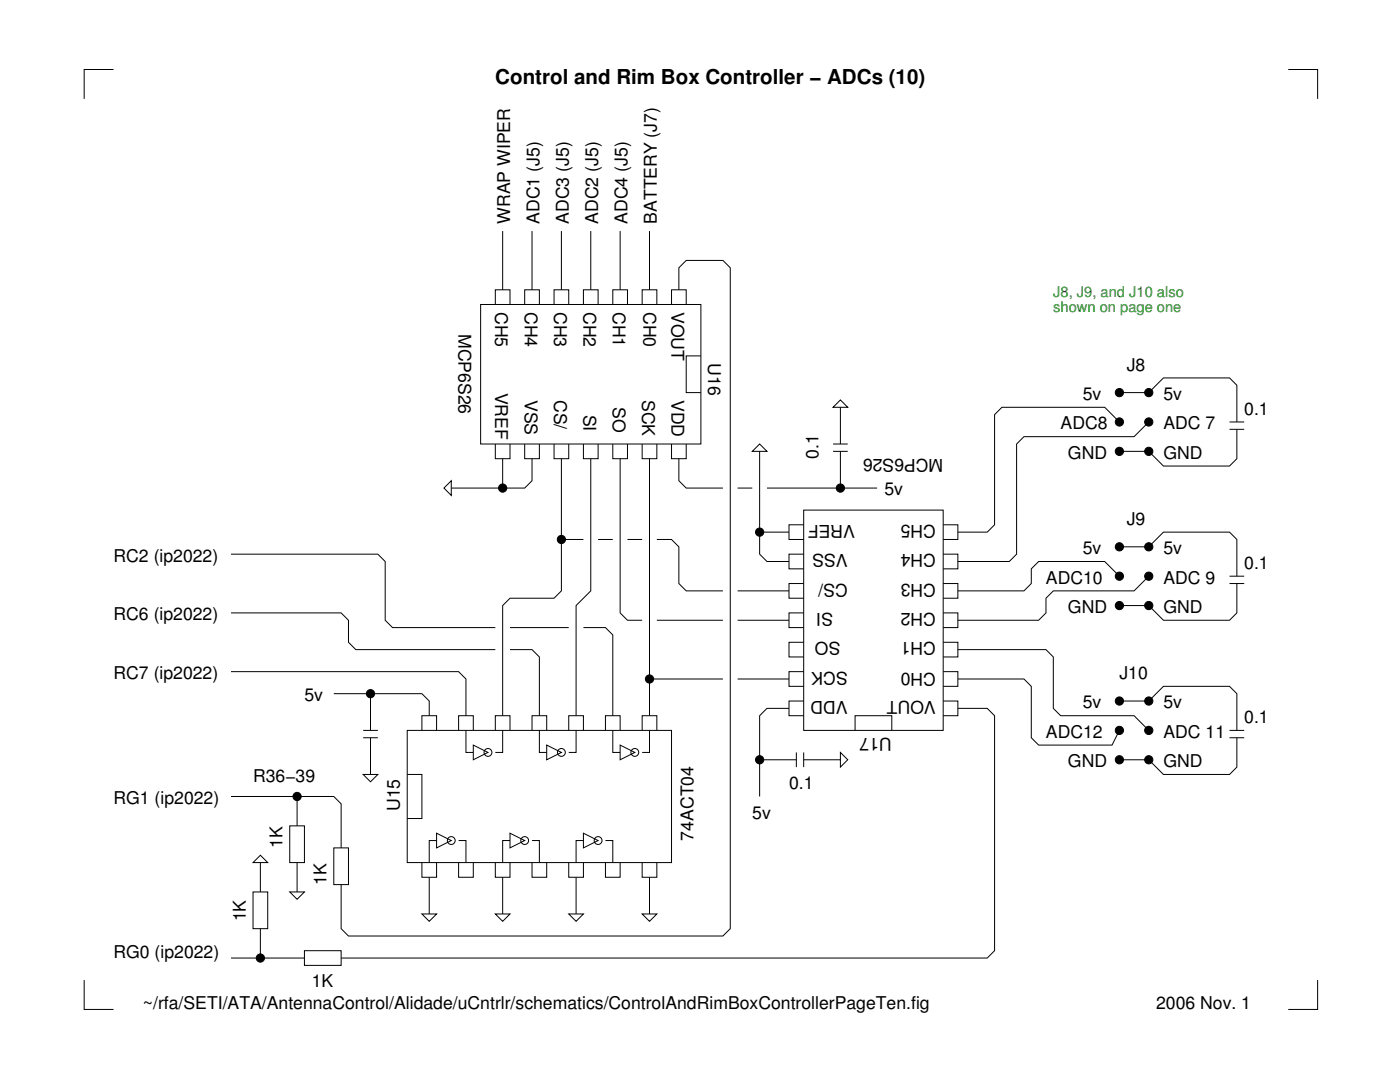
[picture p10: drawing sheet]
<svg xmlns="http://www.w3.org/2000/svg" width="279mm" height="216mm" viewBox="0 0 279 216" stroke-linecap="round" stroke-linejoin="round" font-family="sans-serif">
<g fill="none" stroke="#000" stroke-width=".2">
<path d="M22.7 13.9h-5.9v5.8M257.1 13.9h5.9v5.8M100.3 46.1v11.7M106.2 46.1v11.7M112 46.1v11.7M117.9 46.1v11.7M123.8 46.1v11.7M129.6 46.1v11.7M135.5 57.8v-4.4l1.4-1.4h7.4l1.4 1.4v131.9l-1.4 1.5h-74.8l-1.4-1.5v-8.8M95.9 60.8h44v27.8h-44zM98.9 60.8v-3h2.9v3M104.7 60.8v-3h2.9v3"/>
<path d="M110.6 60.8v-3h2.9v3M116.4 60.8v-3h3v3M122.3 60.8v-3h2.9v3M128.2 60.8v-3h2.9v3M134 60.8v-3h2.9v3M139.9 71h-3v7.3h3M167.7 79.8l1.5 1.5h-2.9zM223.4 78.3h5.9l2.9-2.9h13.2l1.4 1.5v7.3M88.6 97.4l1.5-1.5v3zM98.9 88.6v2.9h2.9v-2.9M100.3 91.5v5.9M104.7 88.6v2.9h2.9v-2.9"/>
<path d="M106.2 91.5v4.4l-1.5 1.5h-14.6M110.6 88.6v2.9h2.9v-2.9M112 91.5v26.4l-1.4 1.5h-8.8l-1.5 1.4v22M116.4 88.6v2.9h3v-2.9M117.9 91.5v26.4l-2.9 2.9v22M122.3 88.6v2.9h2.9v-2.9M123.8 91.5v30.8l1.4 1.5h3M128.2 88.6v2.9h2.9v-2.9M129.6 91.5v51.3M134 88.6v2.9h2.9v-2.9M135.5 91.5v4.4l1.4 1.5h7.4M147.2 97.4h2.9"/>
<path d="M151.6 88.6l1.5 1.5h-3zM151.6 90.1v20.5l1.5 1.4h4.4M153.1 97.4h21.9M166.3 90.1h2.9M166.3 88.6h2.9M167.7 81.3v7.3M167.7 90.1v7.3M223.4 84.2l-2.9-2.9h-20.5l-1.5 1.4v22l-1.5 1.5h-5.8M229.3 84.2l-3 2.9h-21.9l-1.5 1.5v22l-1.5 1.4h-10.2M245.4 85.7h2.9M245.4 84.2h2.9M246.8 85.7v5.8l-1.4 1.5h-13.2l-2.9-2.9h-5.9"/>
<path d="M46.1 110.6h29.3l1.5 1.4v11.8l1.4 1.4h20.6M112 107.6h4.4M119.4 107.6h2.9M125.2 107.6h3M131.1 107.6h2.9l1.5 1.5v7.3l1.4 1.5h7.4M147.2 117.9h10.3M151.6 106.2h5.9M160.4 101.8h27.8v43.9h-27.8zM160.4 116.4h-2.9v3h2.9M160.4 110.6h-2.9v2.9h2.9M160.4 104.7h-2.9v2.9h2.9M188.2 116.4h3v3h-3"/>
<path d="M188.2 110.6h3v2.9h-3M188.2 104.7h3v2.9h-3M223.4 109.1h5.9l2.9-2.9h13.2l1.4 1.4v7.4M223.4 115l-2.9-3h-13.2l-1.5 1.5v2.9l-1.4 1.5h-13.2M229.3 115l-3 2.9h-16.1l-1.5 1.5v2.9l-1.4 1.5h-16.1M245.4 116.4h2.9M245.4 115h2.9M246.8 116.4v5.9l-1.4 1.5h-13.2l-2.9-3h-5.9M46.1 134h45.4l1.5 1.5v7.3M46.1 122.3h22l1.4 1.5v4.4l1.5 1.4h27.9M66.6 138.4h17.6l1.5 1.5v2.9M73.9 138.4v7.3"/>
<path d="M101.8 129.6h4.4l1.4 1.5v11.7M101.8 125.2h11.7M116.4 125.2h4.4l1.5 1.5v16.1M129.6 135.5h14.7M131.1 123.8h13.2M147.2 135.5h10.3M147.2 123.8h10.3M160.4 139.9h-2.9v2.9h2.9M160.4 134h-2.9v3h2.9M160.4 128.2h-2.9v2.9h2.9M160.4 122.3h-2.9v2.9h2.9M188.2 139.9h3v2.9h-3"/>
<path d="M188.2 134h3v3h-3M188.2 128.2h3v2.9h-3M188.2 122.3h3v2.9h-3M191.2 135.5h13.2l1.4 1.5v10.2l1.5 1.5h14.6l1.5-3M191.2 129.6h17.5l1.5 1.5v10.2l1.5 1.5h14.6l3 2.9M223.4 139.9h5.9l2.9-2.9h13.2l1.4 1.4v7.3M46.1 158.9h20.5l1.5 1.5v8.8M59.3 158.9v5.9M72.5 154.5h2.9l-1.5 1.5zM72.5 147.2h2.9M72.5 145.7h2.9M73.9 147.2v7.3"/>
<path d="M81.3 145.7h52.7v26.4h-52.7zM81.3 154.5h2.9v8.8h-2.9M84.2 145.7v-2.9h2.9v2.9M91.5 145.7v-2.9h3v2.9M93 145.7v4.4h1.5M94.5 148.7l2.9 1.4-2.9 1.5zM98.9 145.7v-2.9h2.9v2.9M100.3 145.7v4.4h-1.4M106.2 145.7v-2.9h2.9v2.9M107.6 145.7v4.4h1.5M109.1 148.7l2.9 1.4-2.9 1.5zM113.5 145.7v-2.9h2.9v2.9"/>
<path d="M115 145.7v4.4h-1.5M120.8 145.7v-2.9h3v2.9M122.3 145.7v4.4h1.5M123.8 148.7l2.9 1.4-2.9 1.5zM128.2 145.7v-2.9h2.9v2.9M129.6 145.7v4.4h-1.4M151.6 151.6h7.3M157.5 141.3h-4.4l-1.5 1.5v16.1M158.9 150.1v3M160.4 151.6h7.3M160.4 150.1v3M167.7 150.1l1.5 1.5-1.5 1.5z"/>
<path d="M170.6 145.7v-2.9h7.4v2.9M191.2 141.3h5.8l1.5 1.5v46.9l-1.5 1.5h-128.9M245.4 147.2h2.9M245.4 145.7h2.9M246.8 147.2v5.9l-1.4 1.4h-13.2l-2.9-2.9h-5.9M50.5 178h2.9v7.3h-2.9zM52 170.7l1.4 1.4h-2.9zM52 172.1v5.9M57.8 164.8h3v7.3h-3zM57.8 178h3l-1.5 1.4zM59.3 172.1v5.9M66.6 169.2h2.9v7.3h-2.9z"/>
<path d="M84.2 172.1v2.9h2.9v-2.9M85.7 175v7.4M87.1 166.3l3 1.4-3 1.5zM87.1 167.7h-1.4v4.4M91.5 167.7h1.5v4.4M91.5 172.1v2.9h3v-2.9M98.9 172.1v2.9h2.9v-2.9M100.3 175v7.4M101.8 166.3l2.9 1.4-2.9 1.5zM101.8 167.7h-1.5v4.4M106.2 167.7h1.4v4.4M106.2 172.1v2.9h2.9v-2.9"/>
<path d="M113.5 172.1v2.9h2.9v-2.9M115 175v7.4M116.4 166.3l3 1.4-3 1.5zM116.4 167.7h-1.4v4.4M120.8 167.7h1.5v4.4M120.8 172.1v2.9h3v-2.9M128.2 172.1v2.9h2.9v-2.9M129.6 175v7.4M16.8 195.6v5.8h5.9M46.1 191.2h14.7M52 185.3v5.9M60.8 189.7h7.3v2.9h-7.3z"/>
<path d="M84.2 182.4h2.9l-1.4 1.4zM98.9 182.4h2.9l-1.5 1.4zM113.5 182.4h2.9l-1.4 1.4zM128.2 182.4h2.9l-1.5 1.4zM263 195.6v5.8h-5.9"/>
<circle cx="223.4" cy="78.3" r=".82"/>
<circle cx="229.3" cy="78.3" r=".82"/>
<circle cx="100.3" cy="97.4" r=".82"/>
<circle cx="167.7" cy="97.4" r=".82"/>
<circle cx="223.4" cy="84.2" r=".82"/>
<circle cx="223.4" cy="90.1" r=".82"/>
<circle cx="229.3" cy="84.2" r=".82"/>
<circle cx="229.3" cy="90.1" r=".82"/>
<circle cx="112" cy="107.6" r=".82"/>
<circle cx="151.6" cy="106.2" r=".82"/>
<circle cx="223.4" cy="115" r=".82"/>
<circle cx="223.4" cy="109.1" r=".82"/>
<circle cx="229.3" cy="115" r=".82"/>
<circle cx="229.3" cy="109.1" r=".82"/>
<circle cx="73.9" cy="138.4" r=".82"/>
<circle cx="129.6" cy="135.5" r=".82"/>
<circle cx="223.4" cy="139.9" r=".82"/>
<circle cx="223.4" cy="120.8" r=".82"/>
<circle cx="229.3" cy="139.9" r=".82"/>
<circle cx="229.3" cy="120.8" r=".82"/>
<circle cx="59.3" cy="158.9" r=".82"/>
<circle cx="97.4" cy="150.1" r=".78"/>
<circle cx="112" cy="150.1" r=".78"/>
<circle cx="126.7" cy="150.1" r=".78"/>
<circle cx="151.6" cy="151.6" r=".82"/>
<circle cx="223.4" cy="145.7" r=".82"/>
<circle cx="223.4" cy="151.6" r=".82"/>
<circle cx="229.3" cy="145.7" r=".82"/>
<circle cx="229.3" cy="151.6" r=".82"/>
<circle cx="90.1" cy="167.7" r=".78"/>
<circle cx="104.7" cy="167.7" r=".78"/>
<circle cx="119.4" cy="167.7" r=".78"/>
<circle cx="52" cy="191.2" r=".82"/>
</g>
<g fill="#000">
<circle cx="223.4" cy="78.3" r=".82"/>
<circle cx="229.3" cy="78.3" r=".82"/>
<circle cx="100.3" cy="97.4" r=".82"/>
<circle cx="167.7" cy="97.4" r=".82"/>
<circle cx="223.4" cy="84.2" r=".82"/>
<circle cx="223.4" cy="90.1" r=".82"/>
<circle cx="229.3" cy="84.2" r=".82"/>
<circle cx="229.3" cy="90.1" r=".82"/>
<circle cx="112" cy="107.6" r=".82"/>
<circle cx="151.6" cy="106.2" r=".82"/>
<circle cx="223.4" cy="115" r=".82"/>
<circle cx="223.4" cy="109.1" r=".82"/>
<circle cx="229.3" cy="115" r=".82"/>
<circle cx="229.3" cy="109.1" r=".82"/>
<circle cx="73.9" cy="138.4" r=".82"/>
<circle cx="129.6" cy="135.5" r=".82"/>
<circle cx="223.4" cy="139.9" r=".82"/>
<circle cx="223.4" cy="120.8" r=".82"/>
<circle cx="229.3" cy="139.9" r=".82"/>
<circle cx="229.3" cy="120.8" r=".82"/>
<circle cx="59.3" cy="158.9" r=".82"/>
<circle cx="151.6" cy="151.6" r=".82"/>
<circle cx="223.4" cy="145.7" r=".82"/>
<circle cx="223.4" cy="151.6" r=".82"/>
<circle cx="229.3" cy="145.7" r=".82"/>
<circle cx="229.3" cy="151.6" r=".82"/>
<circle cx="52" cy="191.2" r=".82"/>
</g>
<text font-size="4.1" x="98.9" y="16.8">Control and Rim Box Controller − ADCs (10)</text>
<g font-size="3.5">
<text x="101.8" y="44.6" transform="rotate(-90 101.8 44.6)">WRAP WIPER</text>
<text x="107.6" y="44.6" transform="rotate(-90 107.6 44.6)">ADC1 (J5)</text>
<text x="113.5" y="44.6" transform="rotate(-90 113.5 44.6)">ADC3 (J5)</text>
<text x="119.4" y="44.6" transform="rotate(-90 119.4 44.6)">ADC2 (J5)</text>
<text x="125.2" y="44.6" transform="rotate(-90 125.2 44.6)">ADC4 (J5)</text>
<text x="131.1" y="44.6" transform="rotate(-90 131.1 44.6)">BATTERY (J7)</text>
<text x="98.9" y="62.2" transform="rotate(90 98.9 62.2)">CH5</text>
<text x="104.7" y="62.2" transform="rotate(90 104.7 62.2)">CH4</text>
<text x="110.6" y="62.2" transform="rotate(90 110.6 62.2)">CH3</text>
<text x="116.4" y="62.2" transform="rotate(90 116.4 62.2)">CH2</text>
<text x="122.3" y="62.2" transform="rotate(90 122.3 62.2)">CH1</text>
<text x="128.5" y="62.2" transform="rotate(90 128.5 62.2)">CH0</text>
<text x="134" y="62.2" transform="rotate(90 134 62.2)">VOUT</text>
<text x="91.5" y="66.6" transform="rotate(90 91.5 66.6)">MCP6S26</text>
<text x="141.3" y="72.5" transform="rotate(90 141.3 72.5)">U16</text>
<text x="224.9" y="73.9">J8</text>
<text x="98.9" y="78.3" transform="rotate(90 98.9 78.3)">VREF</text>
<text x="104.7" y="79.8" transform="rotate(90 104.7 79.8)">VSS</text>
<text x="110.6" y="79.8" transform="rotate(90 110.6 79.8)">CS/</text>
<text x="116.4" y="82.7" transform="rotate(90 116.4 82.7)">SI</text>
<text x="122.3" y="81.3" transform="rotate(90 122.3 81.3)">SO</text>
<text x="128.2" y="79.8" transform="rotate(90 128.2 79.8)">SCK</text>
<text x="134" y="79.8" transform="rotate(90 134 79.8)">VDD</text>
<text x="216.1" y="79.8">5v</text>
<text x="232.2" y="79.8">5v</text>
<text x="248.3" y="82.7">0.1</text>
<text x="211.7" y="85.7">ADC8</text>
<text x="232.2" y="85.7">ADC 7</text>
<text x="163.3" y="91.5" transform="rotate(-90 163.3 91.5)">0.1</text>
<text x="188.2" y="91.5" transform="rotate(180 188.2 91.5)">MCP6S26</text>
<text x="213.1" y="91.5">GND</text>
<text x="232.2" y="91.5">GND</text>
<text x="176.5" y="98.9">5v</text>
<text x="170.6" y="104.7" transform="rotate(180 170.6 104.7)">VREF</text>
<text x="186.8" y="104.7" transform="rotate(180 186.8 104.7)">CH5</text>
<text x="224.9" y="104.7">J9</text>
<text x="22.7" y="112">RC2 (ip2022)</text>
<text x="169.2" y="110.6" transform="rotate(180 169.2 110.6)">VSS</text>
<text x="186.8" y="110.6" transform="rotate(180 186.8 110.6)">CH4</text>
<text x="216.1" y="110.6">5v</text>
<text x="232.2" y="110.6">5v</text>
<text x="248.3" y="113.5">0.1</text>
<text x="169.2" y="116.4" transform="rotate(180 169.2 116.4)">CS/</text>
<text x="186.8" y="116.4" transform="rotate(180 186.8 116.4)">CH3</text>
<text x="208.7" y="116.4">ADC10</text>
<text x="232.2" y="116.4">ADC 9</text>
<text x="22.7" y="123.8">RC6 (ip2022)</text>
<text x="166.3" y="122.3" transform="rotate(180 166.3 122.3)">SI</text>
<text x="186.8" y="122.3" transform="rotate(180 186.8 122.3)">CH2</text>
<text x="213.1" y="122.3">GND</text>
<text x="232.2" y="122.3">GND</text>
<text x="167.7" y="128.2" transform="rotate(180 167.7 128.2)">SO</text>
<text x="186.8" y="128.2" transform="rotate(180 186.8 128.2)">CH1</text>
<text x="22.7" y="135.5">RC7 (ip2022)</text>
<text x="169.2" y="134" transform="rotate(180 169.2 134)">SCK</text>
<text x="186.8" y="134.3" transform="rotate(180 186.8 134.3)">CH0</text>
<text x="223.4" y="135.5">J10</text>
<text x="60.8" y="139.9">5v</text>
<text x="169.2" y="139.9" transform="rotate(180 169.2 139.9)">VDD</text>
<text x="186.8" y="139.9" transform="rotate(180 186.8 139.9)">VOUT</text>
<text x="216.1" y="141.3">5v</text>
<text x="232.2" y="141.3">5v</text>
<text x="178" y="147.2" transform="rotate(180 178 147.2)">U17</text>
<text x="208.7" y="147.2">ADC12</text>
<text x="232.2" y="147.2">ADC 11</text>
<text x="248.3" y="144.3">0.1</text>
<text x="50.5" y="156">R36−39</text>
<text x="213.1" y="153.1">GND</text>
<text x="232.2" y="153.1">GND</text>
<text x="22.7" y="160.4">RG1 (ip2022)</text>
<text x="79.8" y="161.9" transform="rotate(-90 79.8 161.9)">U15</text>
<text x="157.5" y="157.5">0.1</text>
<text x="138.4" y="167.7" transform="rotate(-90 138.4 167.7)">74ACT04</text>
<text x="150.1" y="163.3">5v</text>
<text x="56.4" y="169.2" transform="rotate(-90 56.4 169.2)">1K</text>
<text x="65.2" y="176.5" transform="rotate(-90 65.2 176.5)">1K</text>
<text x="49" y="183.8" transform="rotate(-90 49 183.8)">1K</text>
<text x="22.7" y="191.2">RG0 (ip2022)</text>
<text x="62.2" y="197">1K</text>
<text x="28.5" y="201.4">~/rfa/SETI/ATA/AntennaControl/Alidade/uCntrlr/schematics/ControlAndRimBoxControllerPageTen.fig</text>
<text x="230.7" y="201.4">2006 Nov. 1</text>
</g>
<g font-size="2.9" fill="#008f00">
<text x="210.2" y="59.3">J8, J9, and J10 also</text>
<text x="210.2" y="62.2">shown on page one</text>
</g>
</svg>
